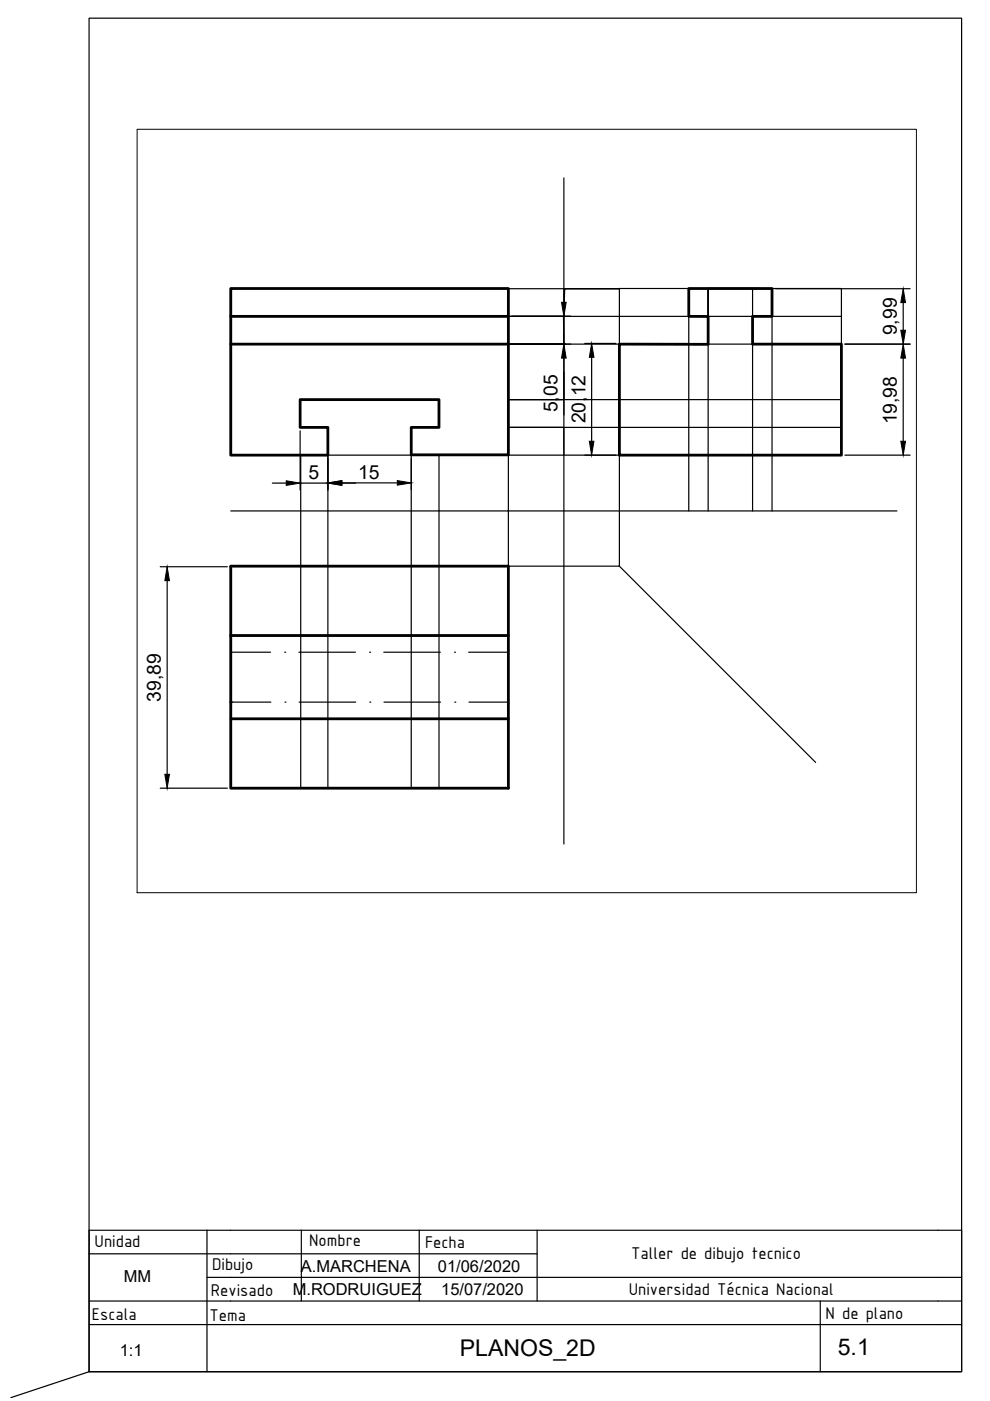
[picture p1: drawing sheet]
<svg xmlns="http://www.w3.org/2000/svg" width="210mm" height="297mm" viewBox="0 0 210 297" stroke-linecap="round" stroke-linejoin="round" font-family="sans-serif">
<!-- layer: 0 -->
<g fill="none" stroke="#000" stroke-width=".25">
<path d="M119.6 37.7v141.3M48.9 61.2h58.9v35.3h-58.9zM131.3 61.2h47.1v35.3h-47.1zM107.8 96.5h23.5v23.5h-23.5zM48.9 108.3h141.3M107.7 108.3h.1M48.9 120h58.9v47.1h-58.9zM18.9 265.8h95M18.9 275.8h180M43.9 270.8h155M43.9 260.8v30M63.9 260.8v15"/>
<path d="M88.9 260.8v15M113.9 260.8v15M198.9 260.8h-180v30M18.9 280.8h180"/>
</g>
<!-- layer: proyeccion -->
<g fill="none" stroke="#000" stroke-width=".25">
<path d="M107.8 61.2h23.5h-11.6l-.1 5.9M119.6 78.8v5.9M119.9 73h-12.1h70.6M146 73h4.1v-11.8v47.1M146 61.2v47.1M150.1 61.2h9.5v47.1M159.6 61.2h4.1v47.1M178.4 67.1h-70.6h11.7l.1 5.9M63.8 96.5h.1M63.8 96.5v70.6M69.5 96.5v70.6M119.2 84.7h-11.4h70.6"/>
<path d="M178.4 90.6h-70.6h11.7l.1 5.9M49 134.7h58.8M131.3 120l41.6 41.6M49 152.4h58.8M87.2 167.1v-70.7l20.6 .1-14.7-.1v70.7"/>
</g>
<!-- layer: trazo -->
<path d="M48.9 73h58.9M48.9 67.1h58.9M131.3 73h18.8v-5.9h-4.1v-5.9h17.7v5.9h-4.1v5.9h18.8v23.5h-47.1zM87.2 96.4h20.6v-35.2h-58.9v35.3h20.6v-5.9h-5.9v-5.9h29.5v5.9h-5.9v5.9M48.9 134.7h58.9M107.8 120h-58.9v47.1h58.9v-46.9M48.9 148.9h.2M49 152.4h58.8" fill="none" stroke="#000" stroke-width=".59"/>
<!-- layer: oculta -->
<g fill="none" stroke="#000" stroke-width=".25">
<path d="M49 138.3h8.4M60.4 138.3h.1M63.4 138.3h12M78.4 138.3h.1M81.4 138.3h12M96.4 138.3h.1M99.4 138.3h8.4M49.1 148.9h8.3M60.4 148.9h.1M63.4 148.9h12M78.4 148.9h.1M81.4 148.9h12"/>
<path d="M96.4 148.9h.1M99.4 148.9h8.4"/>
</g>
<!-- layer: Cotas -->
<g fill="none" stroke="#000" stroke-width=".25">
<path d="M108.5 73h12.5M108.5 67h12.5M119.6 61.2v2.9M119.6 67v6M119.6 75.9v12.1M124 72.8h6.6M125.4 75.8v17.8M164.4 61.2h28.6M179.1 73h13.9M191.5 64.2v5.8M191.5 75.9v17.7M63.6 91.4v12.5"/>
<path d="M69.5 91.4v12.5M87.2 97.2v6.7M124 96.5h6.6M179.1 96.5h13.9M57.7 102.4h3M63.6 102.4h5.9M84.3 102.4h-11.8M34 120.2h14.2M35.4 123.1v41.1M34 167.1h14.2M18.9 290.8v-286.9h185v286.9h-185l-16.6 5.5"/>
</g>
<g fill="#000" stroke="#000" stroke-width=".21">
<path d="M119 64.1h1l-.4 2.9zM119.6 73l.4 2.9h-1zM125.4 72.8l.5 3h-.9zM191.5 73l.5 2.9h-1zM191.5 61.2l.5 3h-1zM191 70h1l-.5 3zM125 93.6h.9l-.5 2.9zM191 93.6h1l-.5 2.9zM60.7 101.9l2.9 .5-2.9 .5zM69.5 102.4l3-.5v1zM84.3 101.9l2.9 .5-2.9 .5zM35.4 120.2l.5 2.9h-.9z"/>
<path d="M35 164.2h.9l-.5 2.9z"/>
</g>
<!-- layer: CajetinLine -->
<path d="M173.9 275.8v15M198.9 270.8h5v20h-185M198.9 260.8h5v10M198.9 275.8h5M198.9 280.8h5" fill="none" stroke="#000" stroke-width=".25"/>
<!-- layer: Cotas -->
<path d="M29.1 27.4h165.2v161.9h-165.2z" fill="none" stroke="#000" stroke-width=".21"/>
<g font-size="4.9">
<text x="97.5" y="287.5">PLANOS_2D</text>
<text x="177.6" y="287.2">5.1</text>
</g>
<g font-size="4.1">
<text x="190.2" y="71.1" transform="rotate(-90 190.2 71.1)">9,99</text>
<text x="118.2" y="87.4" transform="rotate(-90 118.2 87.4)">5,05</text>
<text x="124.1" y="89.7" transform="rotate(-90 124.1 89.7)">20,12</text>
<text x="190.2" y="90" transform="rotate(-90 190.2 90)">19,98</text>
<text x="65.4" y="101.6">5</text>
<text x="75.9" y="101.6">15</text>
<text x="34.1" y="148.8" transform="rotate(-90 34.1 148.8)">39,89</text>
</g>
<g font-size="3.9">
<text x="20.1" y="264.5">Unidad</text>
<text x="45" y="269.4">Dibujo</text>
<text x="65.6" y="264.2">Nombre</text>
<text x="90.1" y="264.5">Fecha</text>
<text x="133.8" y="267">Taller de dibujo tecnico</text>
<text x="44.7" y="274.7">Revisado</text>
<text x="133.3" y="274.5">Universidad Técnica Nacional</text>
<text x="19.5" y="279.8">Escala</text>
<text x="44.4" y="280">Tema</text>
<text x="175.1" y="279.5">N de plano</text>
</g>
<g font-size="3.5">
<text x="63.8" y="269.8">A.MARCHENA</text>
<text x="92.8" y="269.8">01/06/2020</text>
<text x="26.3" y="271.8">MM</text>
<text x="62.1" y="274.5">M.RODRUIGUEZ</text>
<text x="93.5" y="274.6">15/07/2020</text>
<text x="25.4" y="287.5">1:1</text>
</g>
</svg>
